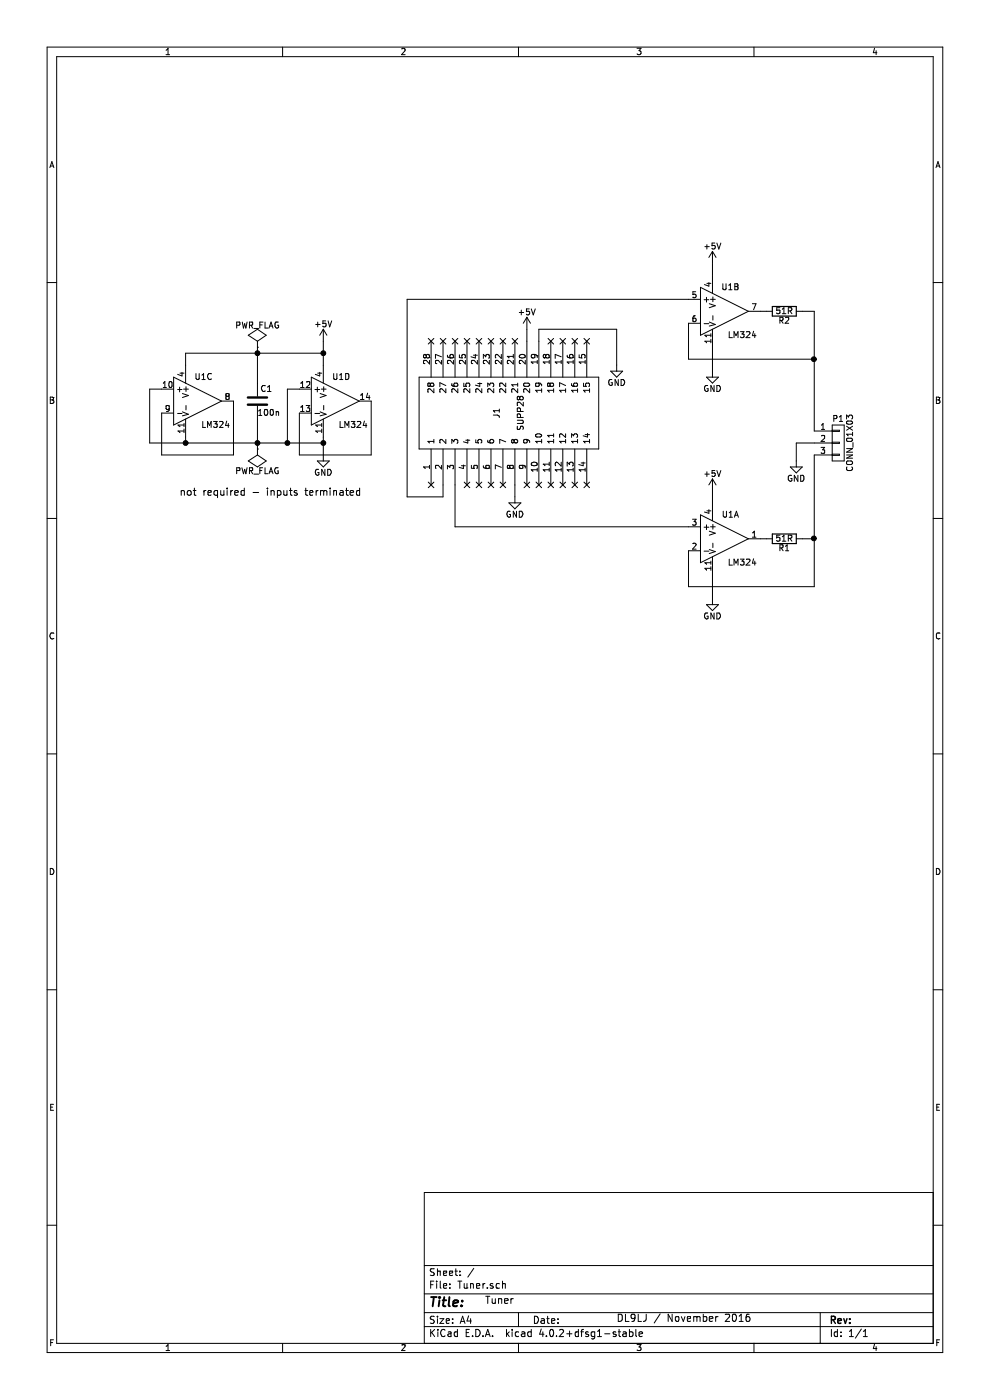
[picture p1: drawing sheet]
EESchema Schematic File Version 2
LIBS:power
LIBS:device
LIBS:transistors
LIBS:conn
LIBS:linear
LIBS:regul
LIBS:74xx
LIBS:cmos4000
LIBS:adc-dac
LIBS:memory
LIBS:xilinx
LIBS:microcontrollers
LIBS:dsp
LIBS:microchip
LIBS:analog_switches
LIBS:motorola
LIBS:texas
LIBS:intel
LIBS:audio
LIBS:interface
LIBS:digital-audio
LIBS:philips
LIBS:display
LIBS:cypress
LIBS:siliconi
LIBS:opto
LIBS:atmel
LIBS:contrib
LIBS:valves
LIBS:Tuner-cache
EELAYER 25 0
EELAYER END
$Descr A4 8268 11693 portrait
encoding utf-8
Sheet 1 1
Title ""
Date ""
Rev ""
Comp ""
Comment1 ""
Comment2 ""
Comment3 ""
Comment4 ""
$EndDescr
Text Notes 4050 10900 0    60   ~ 0
Tuner
$Comp
L LM324 U1
U 2 1
P 6050 2600
F 0 "U1" H 6100 2800 50  0000 C CNN
F 1 "LM324" H 6200 2400 50  0000 C CNN
F 2 "" H 6000 2700 50  0000 C CNN
F 3 "" H 6100 2800 50  0000 C CNN
	2    6050 2600
	1    0    0    -1  
$EndComp
$Comp
L LM324 U1
U 4 1
P 2800 3350
F 0 "U1" H 2850 3550 50  0000 C CNN
F 1 "LM324" H 2950 3150 50  0000 C CNN
F 2 "" H 2750 3450 50  0000 C CNN
F 3 "" H 2850 3550 50  0000 C CNN
	4    2800 3350
	1    0    0    -1  
$EndComp
$Comp
L LM324 U1
U 3 1
P 1650 3350
F 0 "U1" H 1700 3550 50  0000 C CNN
F 1 "LM324" H 1800 3150 50  0000 C CNN
F 2 "" H 1600 3450 50  0000 C CNN
F 3 "" H 1700 3550 50  0000 C CNN
	3    1650 3350
	1    0    0    -1  
$EndComp
$Comp
L LM324 U1
U 1 1
P 6050 4500
F 0 "U1" H 6100 4700 50  0000 C CNN
F 1 "LM324" H 6200 4300 50  0000 C CNN
F 2 "" H 6000 4600 50  0000 C CNN
F 3 "" H 6100 4700 50  0000 C CNN
	1    6050 4500
	1    0    0    -1  
$EndComp
$Comp
L SUPP28 J1
U 1 1
P 4250 3450
F 0 "J1" H 4250 3550 50  0000 C CNN
F 1 "SUPP28" H 4250 3350 50  0000 C CNN
F 2 "" H 4250 3450 50  0000 C CNN
F 3 "" H 4250 3450 50  0000 C CNN
	1    4250 3450
	0    -1   -1   0   
$EndComp
Wire Wire Line
	1550 2950 2700 2950
Wire Wire Line
	2700 2850 2700 3050
Connection ~ 2700 2950
$Comp
L +5V #PWR01
U 1 1
P 2700 2850
F 0 "#PWR01" H 2700 2700 50  0001 C CNN
F 1 "+5V" H 2700 2990 50  0000 C CNN
F 2 "" H 2700 2850 50  0000 C CNN
F 3 "" H 2700 2850 50  0000 C CNN
	1    2700 2850
	1    0    0    -1  
$EndComp
$Comp
L GND #PWR02
U 1 1
P 2700 3800
F 0 "#PWR02" H 2700 3550 50  0001 C CNN
F 1 "GND" H 2700 3650 50  0000 C CNN
F 2 "" H 2700 3800 50  0000 C CNN
F 3 "" H 2700 3800 50  0000 C CNN
	1    2700 3800
	1    0    0    -1  
$EndComp
Wire Wire Line
	2700 3650 2700 3800
Connection ~ 2700 3700
$Comp
L C C1
U 1 1
P 2150 3350
F 0 "C1" H 2175 3450 50  0000 L CNN
F 1 "100n" H 2150 3250 50  0000 L CNN
F 2 "" H 2188 3200 50  0000 C CNN
F 3 "" H 2150 3350 50  0000 C CNN
	1    2150 3350
	1    0    0    -1  
$EndComp
Wire Wire Line
	2150 2900 2150 3200
Connection ~ 2150 2950
Wire Wire Line
	2150 3500 2150 3750
Connection ~ 2150 3700
$Comp
L R R1
U 1 1
P 6550 4500
F 0 "R1" V 6630 4500 50  0000 C CNN
F 1 "51R" V 6550 4500 50  0000 C CNN
F 2 "" V 6480 4500 50  0000 C CNN
F 3 "" H 6550 4500 50  0000 C CNN
	1    6550 4500
	0    1    1    0   
$EndComp
$Comp
L GND #PWR03
U 1 1
P 5950 5000
F 0 "#PWR03" H 5950 4750 50  0001 C CNN
F 1 "GND" H 5950 4850 50  0000 C CNN
F 2 "" H 5950 5000 50  0000 C CNN
F 3 "" H 5950 5000 50  0000 C CNN
	1    5950 5000
	1    0    0    -1  
$EndComp
Wire Wire Line
	5950 5000 5950 4800
$Comp
L +5V #PWR04
U 1 1
P 5950 4100
F 0 "#PWR04" H 5950 3950 50  0001 C CNN
F 1 "+5V" H 5950 4240 50  0000 C CNN
F 2 "" H 5950 4100 50  0000 C CNN
F 3 "" H 5950 4100 50  0000 C CNN
	1    5950 4100
	1    0    0    -1  
$EndComp
Wire Wire Line
	5950 4200 5950 4100
$Comp
L R R2
U 1 1
P 6550 2600
F 0 "R2" V 6630 2600 50  0000 C CNN
F 1 "51R" V 6550 2600 50  0000 C CNN
F 2 "" V 6480 2600 50  0000 C CNN
F 3 "" H 6550 2600 50  0000 C CNN
	1    6550 2600
	0    1    1    0   
$EndComp
$Comp
L GND #PWR05
U 1 1
P 5950 3100
F 0 "#PWR05" H 5950 2850 50  0001 C CNN
F 1 "GND" H 5950 2950 50  0000 C CNN
F 2 "" H 5950 3100 50  0000 C CNN
F 3 "" H 5950 3100 50  0000 C CNN
	1    5950 3100
	1    0    0    -1  
$EndComp
Wire Wire Line
	5950 3100 5950 2900
$Comp
L +5V #PWR06
U 1 1
P 5950 2200
F 0 "#PWR06" H 5950 2050 50  0001 C CNN
F 1 "+5V" H 5950 2340 50  0000 C CNN
F 2 "" H 5950 2200 50  0000 C CNN
F 3 "" H 5950 2200 50  0000 C CNN
	1    5950 2200
	1    0    0    -1  
$EndComp
Wire Wire Line
	5950 2300 5950 2200
Wire Wire Line
	3800 4050 3800 4400
Wire Wire Line
	3700 4050 3700 4150
NoConn ~ 3600 4050
NoConn ~ 3900 4050
NoConn ~ 4000 4050
NoConn ~ 4100 4050
NoConn ~ 4200 4050
NoConn ~ 4400 4050
NoConn ~ 4500 4050
NoConn ~ 4600 4050
NoConn ~ 4700 4050
NoConn ~ 4800 4050
NoConn ~ 4900 4050
NoConn ~ 3600 2850
NoConn ~ 3700 2850
NoConn ~ 3800 2850
NoConn ~ 3900 2850
NoConn ~ 4000 2850
NoConn ~ 4100 2850
NoConn ~ 4200 2850
NoConn ~ 4300 2850
NoConn ~ 4600 2850
NoConn ~ 4700 2850
NoConn ~ 4800 2850
NoConn ~ 4900 2850
$Comp
L CONN_01X03 P1
U 1 1
P 7000 3700
F 0 "P1" H 7000 3900 50  0000 C CNN
F 1 "CONN_01X03" V 7100 3700 50  0000 C CNN
F 2 "" H 7000 3700 50  0000 C CNN
F 3 "" H 7000 3700 50  0000 C CNN
	1    7000 3700
	1    0    0    -1  
$EndComp
$Comp
L +5V #PWR07
U 1 1
P 4400 2750
F 0 "#PWR07" H 4400 2600 50  0001 C CNN
F 1 "+5V" H 4400 2890 50  0000 C CNN
F 2 "" H 4400 2750 50  0000 C CNN
F 3 "" H 4400 2750 50  0000 C CNN
	1    4400 2750
	1    0    0    -1  
$EndComp
Wire Wire Line
	4400 2850 4400 2750
$Comp
L GND #PWR08
U 1 1
P 5150 3050
F 0 "#PWR08" H 5150 2800 50  0001 C CNN
F 1 "GND" H 5150 2900 50  0000 C CNN
F 2 "" H 5150 3050 50  0000 C CNN
F 3 "" H 5150 3050 50  0000 C CNN
	1    5150 3050
	1    0    0    -1  
$EndComp
Wire Wire Line
	4500 2850 4500 2750
Wire Wire Line
	4500 2750 5150 2750
Wire Wire Line
	5150 2750 5150 3050
$Comp
L GND #PWR09
U 1 1
P 4300 4150
F 0 "#PWR09" H 4300 3900 50  0001 C CNN
F 1 "GND" H 4300 4000 50  0000 C CNN
F 2 "" H 4300 4150 50  0000 C CNN
F 3 "" H 4300 4150 50  0000 C CNN
	1    4300 4150
	1    0    0    -1  
$EndComp
Wire Wire Line
	4300 4150 4300 4050
$Comp
L PWR_FLAG #FLG010
U 1 1
P 2150 2900
F 0 "#FLG010" H 2150 2995 50  0001 C CNN
F 1 "PWR_FLAG" H 2150 3080 50  0000 C CNN
F 2 "" H 2150 2900 50  0000 C CNN
F 3 "" H 2150 2900 50  0000 C CNN
	1    2150 2900
	1    0    0    -1  
$EndComp
$Comp
L PWR_FLAG #FLG011
U 1 1
P 2150 3750
F 0 "#FLG011" H 2150 3845 50  0001 C CNN
F 1 "PWR_FLAG" H 2150 3930 50  0000 C CNN
F 2 "" H 2150 3750 50  0000 C CNN
F 3 "" H 2150 3750 50  0000 C CNN
	1    2150 3750
	-1   0    0    1   
$EndComp
Wire Wire Line
	1550 3050 1550 2950
Wire Wire Line
	1550 3700 1550 3650
Wire Wire Line
	2500 3250 2400 3250
Wire Wire Line
	2400 3250 2400 3700
Connection ~ 2400 3700
Wire Wire Line
	2500 3450 2500 3800
Wire Wire Line
	3100 3350 3100 3800
Wire Wire Line
	1250 3250 1350 3250
Wire Wire Line
	1250 3250 1250 3700
Wire Wire Line
	1250 3700 2700 3700
Connection ~ 1550 3700
Wire Wire Line
	6350 4500 6400 4500
Wire Wire Line
	6350 2600 6400 2600
Wire Wire Line
	3800 4400 5750 4400
Wire Wire Line
	3400 2500 5750 2500
Wire Wire Line
	5750 4600 5750 4900
Wire Wire Line
	5750 4900 6800 4900
Wire Wire Line
	3400 2500 3400 4150
Wire Wire Line
	3400 4150 3700 4150
Wire Wire Line
	5750 2700 5750 3000
Wire Wire Line
	5750 3000 6800 3000
Wire Wire Line
	6800 2600 6800 3600
Wire Wire Line
	6800 2600 6700 2600
Wire Wire Line
	6700 4500 6800 4500
Wire Wire Line
	6800 4900 6800 3800
Connection ~ 6800 4500
Connection ~ 6800 3000
Wire Wire Line
	6800 3700 6650 3700
Wire Wire Line
	6650 3700 6650 3850
$Comp
L GND #PWR012
U 1 1
P 6650 3850
F 0 "#PWR012" H 6650 3600 50  0001 C CNN
F 1 "GND" H 6650 3700 50  0000 C CNN
F 2 "" H 6650 3850 50  0000 C CNN
F 3 "" H 6650 3850 50  0000 C CNN
	1    6650 3850
	1    0    0    -1  
$EndComp
Wire Wire Line
	3100 3800 2500 3800
Wire Wire Line
	1350 3450 1350 3800
Wire Wire Line
	1350 3800 1950 3800
Wire Wire Line
	1950 3800 1950 3350
Text Notes 5150 11050 0    60   ~ 0
DL9LJ / November 2016
Text Notes 1500 4150 0    60   ~ 0
not required - inputs terminated
$EndSCHEMATC
